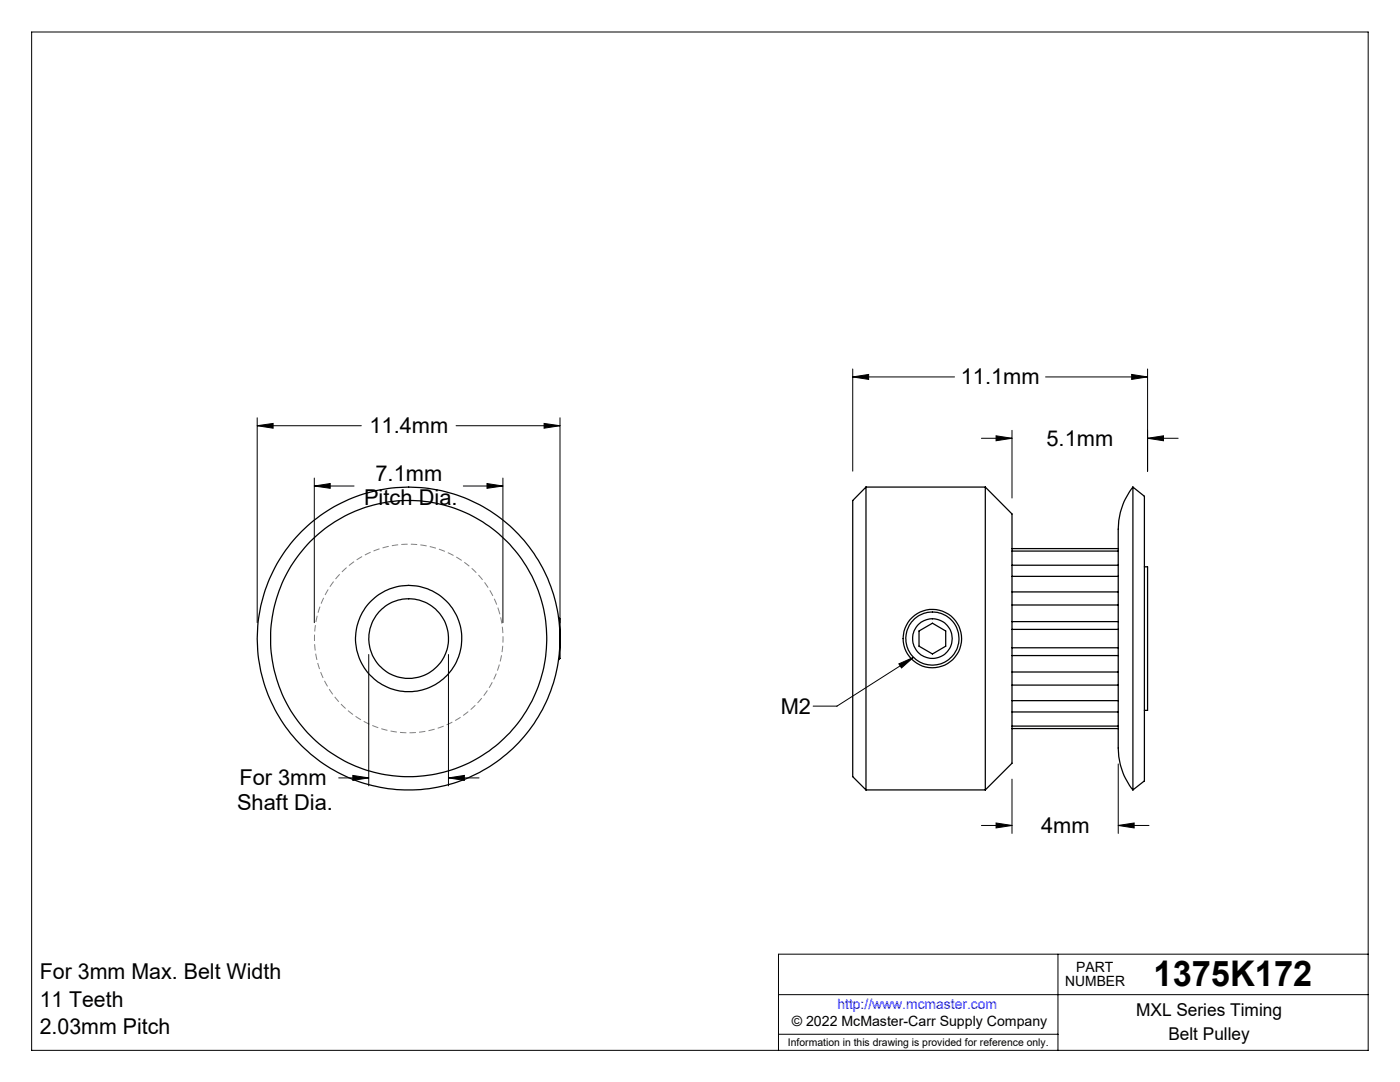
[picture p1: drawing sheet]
<svg xmlns="http://www.w3.org/2000/svg" width="279mm" height="216mm" viewBox="0 0 279 216" stroke-linecap="round" stroke-linejoin="round" font-family="sans-serif">
<g fill="none" stroke="#000" stroke-width=".2">
<path d="M6.3 6.4h266.7v203.2h-266.7zM170.2 75.2l3.2-.5v1zM170.2 73.6v20.4M170.2 75.2h20.3M208.7 75.2h20.3M225.8 74.7l3.2 .5-3.2 .5zM229 73.6v20.4M51.3 84.9l3.2-.4v.9zM51.3 83.4v40.8M51.3 84.9h20.8M62.7 97l3.2-.5v.9zM62.7 95.4v28.8"/>
<path d="M62.7 97h8M91 84.9h20.8M92.5 97h7.9M97.2 96.5l3.2 .5-3.2 .4zM100.4 95.4v28.8M108.6 84.5l3.2 .4-3.2 .5zM111.8 83.4v40.8M195.9 87.5h6.1M198.8 87l3.2 .5-3.2 .4zM202 85.9v13.5M229 87.5l3.2-.5v.9zM229 87.5h6.1"/>
<path d="M73.6 130.6v26.2M89.5 130.6v26.2M179.4 132.5l2.9-1.3-2.4 2.1zM182.3 131.2l-15.3 9.7h-4.7M67.6 155.2h6M70.4 154.7l3.2 .5-3.2 .5zM89.5 155.2l3.2-.5v1zM89.5 155.2h6.1M202 155.5v10.8M223.2 152.4v13.9M195.9 164.7h6.1M198.8 164.2l3.2 .5-3.2 .5z"/>
<path d="M223.2 164.7l3.1-.5v1zM223.2 164.7h6.1M155.4 198.5h117.6M211.1 190.4v19.2M273 190.4h-117.6v19.2M155.4 206.4h55.7"/>
</g>
<path d="M99.6 121.9a18.8 18.8 0 0 0-31.5-7.6 18.8 18.8 0 0 0 8.4 31.2 18.8 18.8 0 0 0 23.4-22.4l-.3-1.2" fill="none" stroke="#808080" stroke-width=".2" stroke-dasharray="1.3 .6" stroke-dashoffset=".6" stroke-linecap="butt"/>
<g fill="#000">
<path d="M179.4 132.5l2.9-1.3-2.4 2.1z"/>
<path d="M62.7 97l3.2-.5v.9zM97.2 96.5l3.2 .5-3.2 .4z"/>
<path d="M198.8 164.2l3.2 .5-3.2 .5zM223.2 164.7l3.1-.5v1zM170.2 75.2l3.2-.5v1zM225.8 74.7l3.2 .5-3.2 .5zM198.8 87l3.2 .5-3.2 .4zM229 87.5l3.2-.5v.9zM51.3 84.9l3.2-.4v.9zM108.6 84.5l3.2 .4-3.2 .5zM70.4 154.7l3.2 .5-3.2 .5zM89.5 155.2l3.2-.5v1z"/>
</g>
<g fill="none" stroke="#000" stroke-width=".25">
<path d="M172.8 97.2v60.4M172.8 97.2l-2.6 2.7v55.1l2.6 2.6M172.8 97.2h23.8M196.6 97.2v60.4M196.6 97.2l5.4 5.4v49.7l-5.4 5.3M226.1 97.2a15.6 15.6 0 0 0-2.9 10.4v40.6a14 14 0 0 0 2.9 9.4M226.1 97.2v60.4M226.1 97.2l2.3 1.8v56.8l-2.3 1.8M202 118.1h21.2M202 115h21.2M202 112.8h21.2M202 110h21.2"/>
<path d="M202 109.5h21.2M228.4 113.1h.6v28.6h-.6M111.5 123.2l.3 .3v7.9l-.3 .3M183.4 125.9l2.7-1.5 2.6 1.5v3l-2.6 1.6-2.7-1.6zM202 125.6h21.2M202 124h21.2M202 130.8h21.2M202 129.3h21.2M202 120.7h21.2M202 134.1h21.2M202 136.7h21.2M202 139.8h21.2"/>
<path d="M172.8 157.6h23.8M202 142.1h21.2M202 144.9h21.2M202 145.4h21.2"/>
<circle cx="81.5" cy="127.4" r="27.6"/>
<circle cx="81.6" cy="127.4" r="30.2"/>
<circle cx="81.6" cy="127.4" r="7.9"/>
<circle cx="81.6" cy="127.4" r="10.6"/>
<circle cx="186.1" cy="127.4" r="5.8"/>
<circle cx="186.1" cy="127.4" r="5.3"/>
<circle cx="186.1" cy="127.4" r="4"/>
</g>
<text font-size="7.1" x="230.2" y="196.8">1375K172</text>
<g font-size="4.4">
<text x="191.7" y="76.7">11.1mm</text>
<text x="73.7" y="86.4">11.4mm</text>
<text x="208.8" y="88.9">5.1mm</text>
<text x="74.9" y="96">7.1mm</text>
<text x="72.7" y="100.8">Pitch Dia.</text>
<text x="155.8" y="142.5">M2</text>
<text x="47.3" y="161.5">Shaft Dia.</text>
<text x="47.8" y="156.7">For 3mm</text>
<text x="207.8" y="166.2">4mm</text>
<text x="7.9" y="195.3">For 3mm Max. Belt Width</text>
<text x="7.9" y="200.8">11 Teeth</text>
<text x="7.9" y="206.4">2.03mm Pitch</text>
</g>
<g font-size="3.5">
<text x="226.7" y="202.8">MXL Series Timing</text>
<text x="233.2" y="207.5">Belt Pulley</text>
</g>
<g font-size="2.8">
<text x="212.6" y="196.8">NUMBER</text>
<text x="214.8" y="194">PART</text>
<text x="158" y="204.8">© 2022 McMaster-Carr Supply Company</text>
</g>
<text font-size="2.8" fill="#00f" x="167.1" y="201.4">http://www.mcmaster.com</text>
<text font-size="2.1" x="157.3" y="208.6">Information in this drawing is provided for reference only.</text>
</svg>
